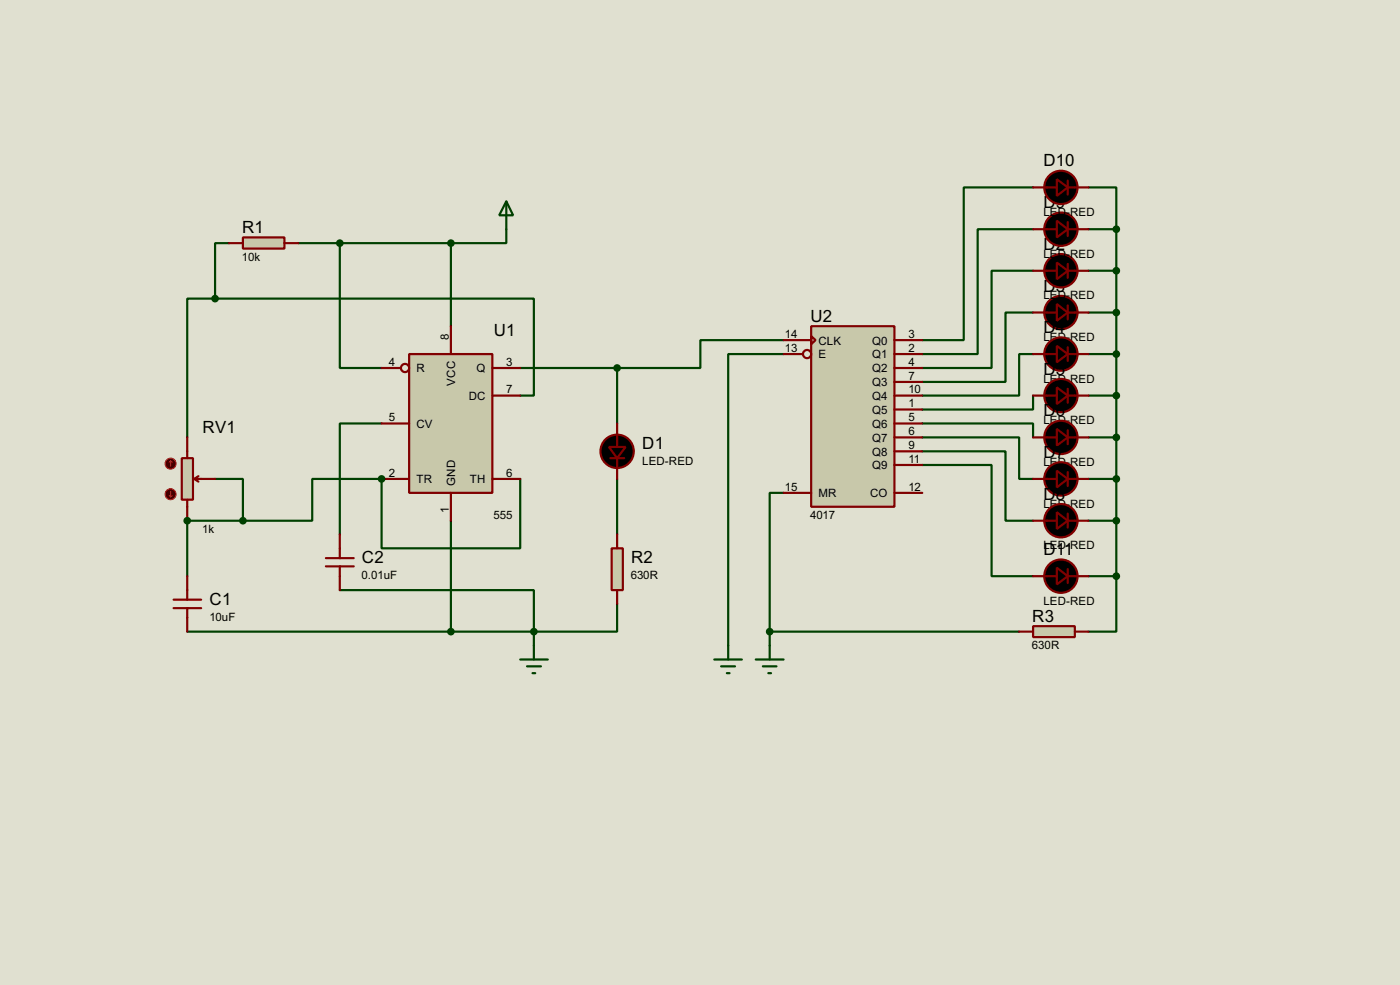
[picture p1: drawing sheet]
<svg xmlns="http://www.w3.org/2000/svg" width="256mm" height="180mm" viewBox="0 0 256 180" stroke-linecap="round" stroke-linejoin="round" font-family="sans-serif">
<path d="M0 0h256.5v180.3h-256.5z" fill="#e0e0d0"/>
<path d="M54.7 44.5h27.9M62.3 44.5v22.9h7.6M82.6 44.5v15.2M92.8 42v2.5h-10.2M69.9 87.7v12.7h25.4v-12.7" fill="none" stroke="#004000" stroke-width=".4"/>
<circle cx="69.9" cy="87.7" r=".2" fill="#004000"/>
<g fill="none" stroke="#004000" stroke-width=".4">
<path d="M189.3 34.3h-12.7v28h-7.6M199.4 34.3h5.1v7.7M189.3 57.2h-5.1v12.7h-15.2M189.3 49.6h-7.6v17.8h-12.7M189.3 42h-10.2v22.8h-10.1M199.4 42h5.1M199.4 49.6h5.1M199.4 57.2h5.1M204.5 42v63.5M69.9 77.5h-7.6v20.3M95.3 67.4h17.8M113.1 67.4v10.1"/>
<path d="M143.6 62.3h-15.3v5.1h-15.2M143.6 64.8h-10.2v53.4M169 77.5h20.3v2.6M189.3 64.8h-2.6v7.6h-17.7M189.3 72.4v2.6h-20.3M199.4 64.8h5.1M199.4 72.4h5.1M82.6 95.3v20.3M113.1 87.7v10.1M143.6 90.2h-2.6v25.4M169 80.1h17.7v7.6h2.6M169 82.6h15.2v12.7h5.1"/>
<path d="M169 85.1h12.7v20.4h7.6M199.4 80.1h5.1M199.4 87.7h5.1M199.4 95.3h5.1M34.3 115.6h63.5M62.3 108h35.5v7.6M97.8 115.6v2.6M113.1 110.5v5.1h-15.3M141 115.6h45.7M141 115.6v2.6M199.4 105.5h5.1M204.5 105.5v10.1h-5.1"/>
</g>
<circle cx="34.3" cy="95.3" r=".2" fill="#004000"/>
<path d="M39.4 54.7h58.4v17.7h-2.5M39.4 54.7h-5.1v25.4M42 44.5h-2.6v10.2M39.4 87.7h5.1v7.6M44.5 95.3h-10.2v10.2M69.9 87.7h-12.7v7.6h-12.7" fill="none" stroke="#004000" stroke-width=".4"/>
<path d="M75 64.8h15.2v25.4h-15.2z" fill="#c8c8aa" stroke="#800000" stroke-width=".4"/>
<g fill="none" stroke="#800000" stroke-width=".4">
<path d="M82.6 59.7v5.1M69.9 67.4h3.6M69.9 77.5h5.1M90.2 67.4h5.1M90.2 72.4h5.1M69.9 87.7h5.1M82.6 90.2v5.1M90.2 87.7h5.1"/>
<circle cx="74.2" cy="67.4" r=".75"/>
</g>
<path d="M92.8 36.9l1.2 2.5h-2.5zM92.8 36.9v5.1" fill="none" stroke="#004000" stroke-width=".4"/>
<circle cx="82.6" cy="44.5" r=".5" fill="#004000" stroke="#004000" stroke-width=".4"/>
<path d="M44.5 43.5h7.6v2h-7.6z" fill="#c8c8aa" stroke="#800000" stroke-width=".4"/>
<path d="M42 44.5h2.5M52.1 44.5h2.6M62.3 97.8v4.4M31.8 111.3h5.1M31.8 109.8h5.1M34.3 105.5v4.3M34.3 111.3v4.3M59.7 102.2h5.1M59.7 103.7h5.1M62.3 103.7v4.3" fill="none" stroke="#800000" stroke-width=".4"/>
<g fill="#004000" stroke="#004000" stroke-width=".4">
<circle cx="62.2" cy="44.5" r=".5"/>
<circle cx="69.9" cy="87.7" r=".5"/>
<circle cx="82.6" cy="115.6" r=".5"/>
<circle cx="97.8" cy="115.6" r=".5"/>
</g>
<path d="M97.8 118.2v2.5M95.3 120.7h5.1M96.6 122h2.5M97.6 123.2h.5" fill="none" stroke="#004000" stroke-width=".4"/>
<path d="M148.6 59.7h15.3v33.1h-15.3z" fill="#c8c8aa" stroke="#800000" stroke-width=".4"/>
<g fill="none" stroke="#800000" stroke-width=".4">
<path d="M113.1 77.5v4.3M143.6 62.3h5M143.6 64.8h3.5M148.6 61.5l.8 .8-.8 .7zM163.9 62.3h5.1M163.9 64.8h5.1M163.9 67.4h5.1M163.9 69.9h5.1M163.9 72.4h5.1M163.9 75h5.1M163.9 77.5h5.1M111.8 83.9h2.6"/>
<path d="M113.1 83.9v3.8M143.6 90.2h5M163.9 90.2h5.1M163.9 80.1h5.1M163.9 82.6h5.1M163.9 85.1h5.1"/>
<circle cx="147.8" cy="64.8" r=".75"/>
</g>
<g fill="#000" stroke="#800000" stroke-width=".4">
<path d="M111.6 81.8h3l-1.5 2.1z"/>
<circle cx="113" cy="82.6" r="3.1"/>
</g>
<circle cx="113" cy="67.4" r=".5" fill="#004000" stroke="#004000" stroke-width=".4"/>
<path d="M112.1 100.4h2v7.6h-2z" fill="#c8c8aa" stroke="#800000" stroke-width=".4"/>
<g fill="none" stroke="#800000" stroke-width=".4">
<path d="M189.3 34.3h4.3M195.6 33.1v2.5M195.6 34.3h3.8M189.3 57.2h4.3M189.3 49.6h4.3M189.3 42h4.3M195.6 40.7v2.5M195.6 48.3v2.6M195.6 55.9v2.6M195.6 57.2h3.8M195.6 49.6h3.8M195.6 42h3.8"/>
<path d="M189.3 64.8h4.3M189.3 72.4h4.3M195.6 63.6v2.5M195.6 71.2v2.5M195.6 78.8v2.5M195.6 64.8h3.8M195.6 72.4h3.8M113.1 97.8v2.6M189.3 80.1h4.3M189.3 87.7h4.3M189.3 95.3h4.3M195.6 86.4v2.6"/>
<path d="M195.6 94v2.6M195.6 80.1h3.8M195.6 87.7h3.8M195.6 95.3h3.8M113.1 108v2.5M189.3 105.5h4.3M195.6 104.2v2.5M195.6 105.5h3.8"/>
</g>
<circle cx="141" cy="115.6" r=".5" fill="#004000" stroke="#004000" stroke-width=".4"/>
<g fill="#000" stroke="#800000" stroke-width=".4">
<path d="M193.6 32.8l2 1.5-2 1.6zM193.6 55.7l2 1.5-2 1.5zM193.6 48.1l2 1.5-2 1.5zM193.6 40.4l2 1.6-2 1.5zM193.6 63.3l2 1.5-2 1.5zM193.6 70.9l2 1.5-2 1.6zM193.6 78.5l2 1.6-2 1.5zM193.6 86.2l2 1.5-2 1.5zM193.6 93.8l2 1.5-2 1.5zM193.6 103.9l2 1.6-2 1.5z"/>
<circle cx="194.3" cy="34.3" r="3.1"/>
<circle cx="194.3" cy="42" r="3.1"/>
<circle cx="194.3" cy="49.6" r="3.1"/>
<circle cx="194.3" cy="57.2" r="3.1"/>
<circle cx="194.3" cy="64.8" r="3.1"/>
<circle cx="194.3" cy="72.4" r="3.1"/>
<circle cx="194.3" cy="80.1" r="3.1"/>
<circle cx="194.3" cy="87.7" r="3.1"/>
<circle cx="194.3" cy="95.3" r="3.1"/>
<circle cx="194.3" cy="105.5" r="3.1"/>
</g>
<path d="M189.3 114.6h7.6v2h-7.6z" fill="#c8c8aa" stroke="#800000" stroke-width=".4"/>
<path d="M186.7 115.6h2.6M196.9 115.6h2.5" fill="none" stroke="#800000" stroke-width=".4"/>
<g fill="#004000" stroke="#004000" stroke-width=".4">
<circle cx="204.5" cy="42" r=".5"/>
<circle cx="204.5" cy="49.6" r=".5"/>
<circle cx="204.5" cy="57.2" r=".5"/>
<circle cx="204.5" cy="64.8" r=".5"/>
<circle cx="204.5" cy="72.4" r=".5"/>
<circle cx="204.5" cy="80.1" r=".5"/>
<circle cx="204.5" cy="87.7" r=".5"/>
<circle cx="204.5" cy="95.3" r=".5"/>
<circle cx="204.5" cy="105.5" r=".5"/>
</g>
<path d="M133.4 118.2v2.5M141 118.2v2.5M130.9 120.7h5M132.1 122h2.6M133.2 123.2h.5M138.5 120.7h5.1M139.8 122h2.5M140.8 123.2h.5" fill="none" stroke="#004000" stroke-width=".4"/>
<path d="M33.3 83.9h2.1v7.6h-2.1z" fill="#c8c8aa" stroke="#800000" stroke-width=".4"/>
<path d="M34.3 80.1v3.8M34.3 91.5v3.8M35.6 87.7l.8 .5M35.6 87.7h3.8M36.4 87.2l-.8 .5" fill="none" stroke="#800000" stroke-width=".4"/>
<circle cx="31.2" cy="84.9" r="1" fill="#400000" stroke="#f00" stroke-width=".2"/>
<path d="M31.3 84.4l-.3 .2M31.3 84.4l.3 .2M31.3 84.4v1" fill="none" stroke="#f00" stroke-width=".2"/>
<circle cx="31.2" cy="90.5" r="1" fill="#400000" stroke="#f00" stroke-width=".2"/>
<path d="M31 90.7l.3 .3M31.3 90v1M31.6 90.7l-.3 .3" fill="none" stroke="#f00" stroke-width=".2"/>
<g fill="#004000" stroke="#004000" stroke-width=".4">
<circle cx="34.3" cy="95.3" r=".5"/>
<circle cx="44.5" cy="95.3" r=".5"/>
<circle cx="39.4" cy="54.7" r=".5"/>
</g>
<g font-size="3.5">
<text x="191.2" y="30.5">D10</text>
<text x="191.2" y="38.1">D9</text>
<text x="44.4" y="42.7">R1</text>
<text x="191.2" y="45.7">D2</text>
<text x="191.2" y="53.3">D3</text>
<text x="148.5" y="58.9">U2</text>
<text x="90.5" y="61.4">U1</text>
<text x="191.2" y="61">D4</text>
<text x="191.2" y="68.6">D5</text>
<text x="191.2" y="76.2">D6</text>
<text x="37.1" y="79.3">RV1</text>
<text x="117.7" y="82.2">D1</text>
<text x="191.2" y="83.8">D7</text>
<text x="191.2" y="91.5">D8</text>
<text x="191.2" y="101.6">D11</text>
<text x="66.3" y="103.1">C2</text>
<text x="115.6" y="103.1">R2</text>
<text x="38.4" y="110.7">C1</text>
<text x="189.1" y="113.8">R3</text>
</g>
<g font-size="2.4">
<text x="191.1" y="39.5">LED-RED</text>
<text x="44.3" y="47.7">10k</text>
<text x="191.1" y="47.2">LED-RED</text>
<text x="191.1" y="54.8">LED-RED</text>
<text x="82.2" y="62.3" transform="rotate(-90 82.2 62.3)">8</text>
<text x="143.8" y="61.9">14</text>
<text x="143.8" y="64.4">13</text>
<text x="149.9" y="63.1">CLK</text>
<text x="149.9" y="65.6">E</text>
<text x="159.8" y="63.1">Q0</text>
<text x="159.8" y="65.6">Q1</text>
<text x="166.4" y="61.9">3</text>
<text x="166.4" y="64.4">2</text>
<text x="191.1" y="62.4">LED-RED</text>
<text x="71.3" y="67">4</text>
<text x="76.3" y="68.1">R</text>
<text x="83.4" y="70.6" transform="rotate(-90 83.4 70.6)">VCC</text>
<text x="87.3" y="68.1">Q</text>
<text x="92.8" y="72">7</text>
<text x="92.8" y="67">3</text>
<text x="159.8" y="68.1">Q2</text>
<text x="159.8" y="70.7">Q3</text>
<text x="166.4" y="67">4</text>
<text x="166.4" y="69.5">7</text>
<text x="166.4" y="72">10</text>
<text x="191.1" y="70.1">LED-RED</text>
<text x="71.3" y="77.1">5</text>
<text x="85.9" y="73.2">DC</text>
<text x="159.8" y="73.2">Q4</text>
<text x="159.8" y="75.8">Q5</text>
<text x="166.4" y="74.6">1</text>
<text x="166.4" y="77.1">5</text>
<text x="191.1" y="77.6">LED-RED</text>
<text x="76.3" y="78.3">CV</text>
<text x="159.8" y="78.3">Q6</text>
<text x="159.8" y="80.8">Q7</text>
<text x="159.8" y="83.4">Q8</text>
<text x="166.4" y="79.7">6</text>
<text x="166.4" y="82.2">9</text>
<text x="71.3" y="87.3">2</text>
<text x="76.3" y="88.5">TR</text>
<text x="83.4" y="88.9" transform="rotate(-90 83.4 88.9)">GND</text>
<text x="86.1" y="88.5">TH</text>
<text x="92.8" y="87.3">6</text>
<text x="117.6" y="85.2">LED-RED</text>
<text x="143.8" y="89.8">15</text>
<text x="159.8" y="85.9">Q9</text>
<text x="166.4" y="89.8">12</text>
<text x="166.4" y="84.7">11</text>
<text x="191.1" y="85.3">LED-RED</text>
<text x="82.2" y="93.9" transform="rotate(-90 82.2 93.9)">1</text>
<text x="90.4" y="95">555</text>
<text x="148.4" y="95">4017</text>
<text x="149.9" y="91">MR</text>
<text x="159.4" y="91">CO</text>
<text x="191.1" y="92.9">LED-RED</text>
<text x="37.1" y="97.5">1k</text>
<text x="191.1" y="100.6">LED-RED</text>
<text x="66.3" y="106">0.01uF</text>
<text x="115.6" y="106">630R</text>
<text x="38.4" y="113.6">10uF</text>
<text x="191.1" y="110.7">LED-RED</text>
<text x="189.1" y="118.8">630R</text>
</g>
</svg>
